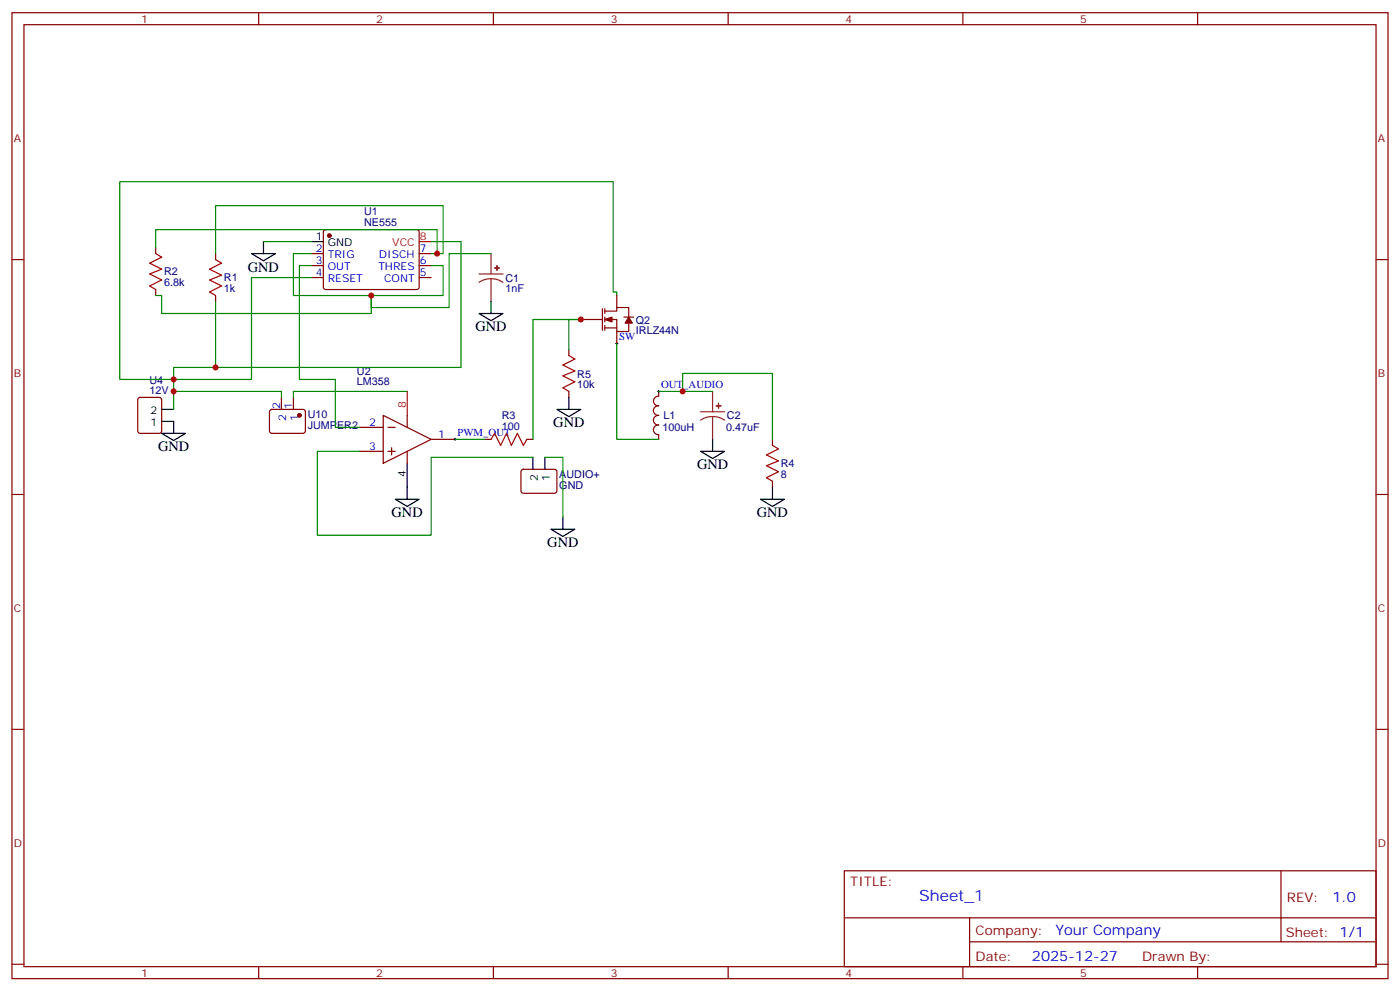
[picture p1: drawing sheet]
<svg xmlns="http://www.w3.org/2000/svg" width="412mm" height="292mm" viewBox="0 0 412 292" stroke-linecap="round" stroke-linejoin="round" font-family="sans-serif">
<g fill="none" stroke="#870000" stroke-width=".35">
<path d="M3.5 3.7h405.4v284.4h-405.4zM7.1 7.3h398.2v277.3h-398.2zM76.2 3.7v3.6M145.3 3.7v3.6M214.5 3.7v3.6M283.6 3.7v3.6M352.8 3.7v3.6M3.5 76.4h3.6M45.9 72.9v1.7M63.5 74.6v1.8M91.7 74.6h3.5M91.7 78.2h3.5"/>
<path d="M95.5 67.8l.5-.2h27l.5 .7-.1 16.5-.6 .4h-27.1l-.5-.7v-16.2zM123.5 74.6h3.5M123.5 78.2h3.5M405.3 76.4h3.6M45.9 85.2v1.8M63.5 87v1.8M91.7 81.7h3.5M123.5 81.7h3.5M171.1 94.1h6.3M177.4 90.9v6.3M178.2 94.1h3.5v3.5h3.5v-3.5M178.2 91.6h3.5v-1.1h3.5v2.8"/>
<path d="M178.2 90.9v1.4M178.2 93.3v1.5M178.2 95.8v1.4M178.2 96.5h3.5M181.7 87v3.5M181.7 97.6v3.5M183.8 93.3h2.8M40.8 117.2l.5-.2h5.6l.7 .4v9.5l-.4 .6-5.9 .1-.7-.5v-9.4zM82.9 117v3.5M86.4 117v3.5M167.6 102.9v1.7M167.6 115.2v1.8"/>
<path d="M194 115.2v1.4a1.42 1.42 0 0 0-1.5 1.4 1.42 1.42 0 0 0 1.5 1.5 1.41 1.41 0 0 0-1.5 1.4 1.41 1.41 0 0 0 1.5 1.4M79.6 120.7l.5-.2 9.4 .1 .5 .6-.1 5.9-.6 .5-9.5-.1-.4-.6v-5.7zM105.8 125.8h7.1M105.8 132.9h7.1M112.9 122.3l14.1 7-14.1 7.1zM114.3 125.8h2.1M114.3 132.9h2.1M115.4 131.8v2.1M119.9 122.3v3.5M119.9 132.9v3.5M127 129.3h7.1M142.9 129.3h1.7"/>
<path d="M153.7 138.4l.5-.3 9.4 .1 .4 .7v5.9l-.7 .4-9.4-.1-.4-.6v-5.6zM155.2 129.3h1.8M194 122.3a1.42 1.42 0 0 0-1.5 1.4 1.42 1.42 0 0 0 1.5 1.4 1.41 1.41 0 0 0-1.5 1.4 1.41 1.41 0 0 0 1.5 1.4v1.4M227.5 129.3v1.8M3.5 145.6h3.6M227.5 141.7v1.7M405.3 145.6h3.6M3.5 214.7h3.6M405.3 214.7h3.6M248.7 256.3h156.6v28.3h-156.6zM377.3 256.4v20.8M248.7 270.2h156.5"/>
<path d="M285.6 277.2h119.6M285.6 270.2v14.1M3.5 283.8h3.6M76.2 284.6v3.5M145.3 284.6v3.5M214.5 284.6v3.5M283.6 284.6v3.5M352.8 284.6v3.5M405.3 283.8h3.6"/>
</g>
<g fill="none" stroke="#000" stroke-width=".35">
<path d="M74.1 74.6h7l-3.5 2.2zM77.6 71.1v3.5M91.7 71.1h3.5M141.1 92.3h7.1l-3.6 2.1zM144.6 88.8v3.5M167.6 117v3.5M47.6 127.6h7.1l-3.5 2.1zM47.6 124h3.6v3.6M47.6 120.5h3.6M119.9 136.4v10.6M157 134.6v3.5M160.5 134.6v3.5"/>
<path d="M164 120.5h7.1l-3.5 2.1zM206.4 132.9h7l-3.5 2.1zM209.9 129.3v3.6M116.4 147h7.1l-3.6 2.1zM162.3 155.8h7l-3.5 2.1zM165.8 152.3v3.5M224 147h7.1l-3.6 2.1zM227.5 143.4v3.6"/>
</g>
<path d="M123.5 71.1h3.5M119.9 115.2v7.1" fill="none" stroke="#f00" stroke-width=".35"/>
<path d="M45.9 74.6l1.7 1.1-3.5 1.8 3.5 1.7-3.5 1.4 3.5 1.8-3.5 1.8 1.8 1M63.5 76.4l1.8 1.1-3.6 1.7 3.6 1.8-3.6 1.4 3.6 1.8-3.6 1.7 1.8 1.1M167.6 104.6l1.7 1.1-3.5 1.8 3.5 1.7-3.5 1.4 3.5 1.8-3.5 1.8 1.8 1M144.6 129.3l1.1-1.7 1.8 3.5 1.7-3.5 1.4 3.5 1.8-3.5 1.8 3.5 1-1.8M227.5 131.1l1.8 1.1-3.5 1.7 3.5 1.8-3.5 1.4 3.5 1.8-3.5 1.7 1.7 1.1" fill="none" stroke="#a10000" stroke-width=".35"/>
<path d="M144.6 74.6v6M141.1 80.6h7.1M144.6 82.1l-1.8 .2-1.7 .8M144.6 82.1l1.9 .2 1.7 .8M144.6 82.1v6.7M209.9 115.2v6M206.4 121.2h7M209.9 122.6l-1.8 .3-1.7 .8M209.9 122.6l1.9 .3 1.6 .8M209.9 122.6v6.7" fill="none" stroke="#8c2424" stroke-width=".35"/>
<g fill="#8c2424" stroke="#8c2424" stroke-width=".35">
<path d="M145.7 78.9h1.4z"/>
<path d="M146.4 78.2v1.4z"/>
<path d="M211 119.5h1.4z"/>
<path d="M211.6 118.7l.1 1.5z"/>
</g>
<g fill="#870000" stroke="#870000" stroke-width=".35">
<path d="M185.2 93.3l1.1 1.8h-2.2z"/>
<path d="M178.2 94.1l2.1-.8v1.5z"/>
<circle cx="88.2" cy="122.3" r=".53"/>
<circle cx="97" cy="69.4" r=".53"/>
</g>
<g fill="none" stroke="#008700" stroke-width=".35">
<path d="M45.9 72.9v-5.3h82.9v7M63.5 74.6v-14.1h67v14.1h-3.5M77.6 71.1h14.1M91.7 74.6h-5.3v12.4h44.1v-8.8h-3.5M91.7 78.2h-3.5v33.5h10.6v14.1h7M127 71.1h8.8v37.1h-84.6v3.5h22.9v-30h17.6M144.6 74.6h-12.3v15.9h-22.9v-3.5v5.3h-61.8v-5.3h-1.7M63.5 88.8v19.4M181.7 87v-1.1h-1.1v-32.4h-145.3v58.2h15.9v8.8M51.2 115.2h31.7v1.8M119.9 115.2h-33.5v1.8M167.6 102.9v-8.8h3.5h-14.1v35.2"/>
<path d="M181.7 101.1v28.2h12.3M194 115.2h15.9M201.1 115.2v-5.3h26.4v19.4M105.8 132.9h-12.3v24.7h33.5v-23h30M134.1 129.3h8.8M160.5 134.6h5.3v17.7"/>
</g>
<path d="M181.3 101.1h.7M181.7 100.8v.7M193.7 115.2h.7M194 114.9v.7M133.7 129.3h.7M134.1 129v.7" fill="none" stroke="#000" stroke-width=".29"/>
<g fill="#c00">
<circle cx="51.2" cy="115.2" r=".88"/>
<circle cx="201.1" cy="115.2" r=".88"/>
<circle cx="171.1" cy="94.1" r=".88"/>
<circle cx="51.2" cy="111.7" r=".88"/>
<circle cx="109.4" cy="87" r=".88"/>
<circle cx="63.5" cy="108.2" r=".88"/>
<circle cx="128.8" cy="74.6" r=".88"/>
</g>
<text font-size="4.6" fill="#00f" x="270.8" y="265.4">Sheet_1</text>
<g font-size="4.2">
<text x="73" y="79.9">GND</text>
<text x="140.1" y="97.6">GND</text>
<text x="163" y="125.8">GND</text>
<text x="46.6" y="132.9">GND</text>
<text x="205.3" y="138.1">GND</text>
<text x="115.4" y="152.3">GND</text>
<text x="223" y="152.3">GND</text>
<text x="161.2" y="161.1">GND</text>
</g>
<g font-size="4.2" fill="#00f">
<text x="392.5" y="265.6">1.0</text>
<text x="310.9" y="275.2">Your Company</text>
<text x="304" y="283">2025-12-27</text>
</g>
<g font-size="3.9" fill="#800">
<text x="250.5" y="260.9">TITLE:</text>
<text x="379.1" y="265.6">REV:</text>
<text x="287.4" y="275.1">Company:</text>
<text x="378.7" y="275.7">Sheet: 1/1</text>
<text x="287.4" y="282.8">Date:</text>
<text x="336.4" y="282.9">Drawn By:</text>
</g>
<g font-size="3.2" fill="#800">
<text x="41.6" y="6.7">1</text>
<text x="110.8" y="6.7">2</text>
<text x="179.9" y="6.7">3</text>
<text x="249.1" y="6.7">4</text>
<text x="318.2" y="6.7">5</text>
<text x="4.1" y="41.8">A</text>
<text x="405.9" y="41.8">A</text>
<text x="4.1" y="111">B</text>
<text x="405.9" y="111">B</text>
<text x="4.1" y="180.1">C</text>
<text x="405.9" y="180.1">C</text>
<text x="4.1" y="249.3">D</text>
<text x="405.9" y="249.3">D</text>
<text x="41.6" y="287.5">1</text>
<text x="110.8" y="287.5">2</text>
<text x="179.9" y="287.5">3</text>
<text x="249.1" y="287.5">4</text>
<text x="318.2" y="287.5">5</text>
</g>
<g font-size="3.2" fill="#000080">
<text x="107.3" y="63.4">U1</text>
<text x="107.3" y="66.5">NE555</text>
<text x="48.3" y="81">R2</text>
<text x="66" y="82.8">R1</text>
<text x="148.9" y="83">C1</text>
<text x="48.3" y="84.2">6.8k</text>
<text x="66" y="85.9">1k</text>
<text x="148.9" y="86">1nF</text>
<text x="187.3" y="95.3">Q2</text>
<text x="187.3" y="98.3">IRLZ44N</text>
<text x="44" y="112.9">U4</text>
<text x="105.1" y="113.5">LM358</text>
<text x="105.1" y="110.3">U2</text>
<text x="170" y="111.1">R5</text>
<text x="44" y="115.9">12V</text>
<text x="170" y="114.2">10k</text>
<text x="90.7" y="123">U10</text>
<text x="147.8" y="123.3">R3</text>
<text x="195.4" y="123.5">L1</text>
<text x="214.1" y="123.4">C2</text>
<text x="90.7" y="126.2">JUMPER2</text>
<text x="147.8" y="126.5">100</text>
<text x="195.2" y="127">100uH</text>
<text x="213.9" y="127">0.47uF</text>
<text x="230" y="137.6">R4</text>
<text x="164.7" y="143.9">GND</text>
<text x="164.7" y="140.8">AUDIO+</text>
<text x="230" y="140.7">8</text>
</g>
<g font-size="3.2">
<text x="93.1" y="70.8">1</text>
<text x="96.6" y="72.5">GND</text>
<text x="44.3" y="125.4">1</text>
<text x="44.3" y="121.9">2</text>
<text x="119.6" y="140.5" transform="rotate(-90 119.6 140.5)">4</text>
<text x="158.4" y="141.5" transform="rotate(-90 158.4 141.5)">2</text>
<text x="161.9" y="141.5" transform="rotate(-90 161.9 141.5)">1</text>
</g>
<g font-size="3.2" fill="#f00">
<text x="123.6" y="70.8">8</text>
<text x="115.6" y="72.5">VCC</text>
<text x="119.6" y="120.2" transform="rotate(-90 119.6 120.2)">8</text>
</g>
<g font-size="3.2" fill="#00f">
<text x="93.1" y="74.3">2</text>
<text x="93.1" y="77.8">3</text>
<text x="96.6" y="76.1">TRIG</text>
<text x="111.6" y="76.1">DISCH</text>
<text x="123.6" y="77.8">6</text>
<text x="123.6" y="74.3">7</text>
<text x="93.1" y="81.4">4</text>
<text x="96.6" y="79.6">OUT</text>
<text x="96.6" y="83.1">RESET</text>
<text x="111.4" y="79.6">THRES</text>
<text x="113.1" y="83.1">CONT</text>
<text x="123.6" y="81.4">5</text>
<text x="182.4" y="100.2">SW</text>
<text x="194.7" y="114.3">OUT_AUDIO</text>
<text x="82.5" y="120.3" transform="rotate(-90 82.5 120.3)">2</text>
<text x="84.3" y="123.8" transform="rotate(-90 84.3 123.8)">2</text>
<text x="86.1" y="120.3" transform="rotate(-90 86.1 120.3)">1</text>
<text x="87.8" y="123.8" transform="rotate(-90 87.8 123.8)">1</text>
<text x="108.8" y="125.4">2</text>
<text x="129.1" y="129">1</text>
<text x="134.8" y="128.4">PWM_OUT</text>
<text x="108.8" y="132.5">3</text>
</g>
</svg>
